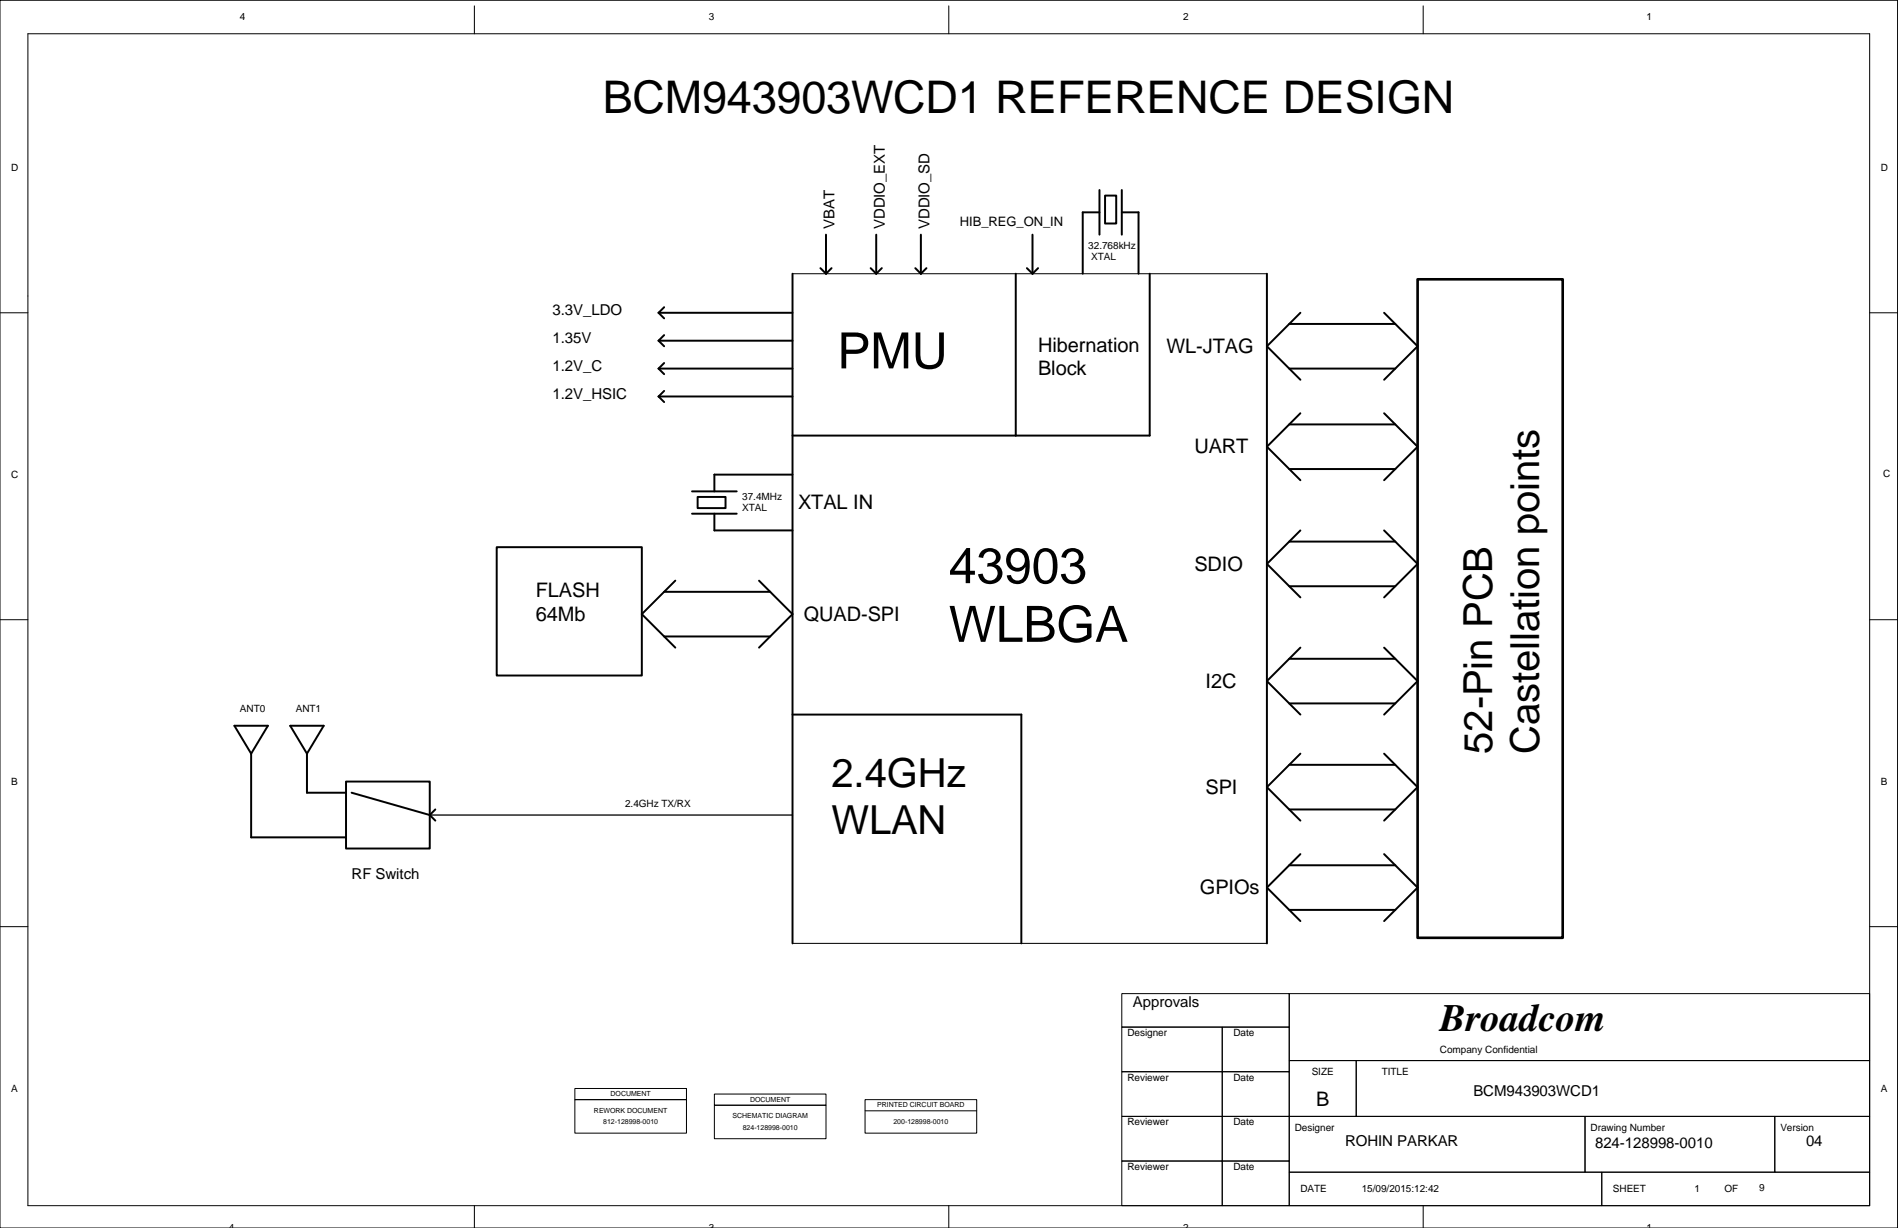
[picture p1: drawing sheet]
<svg xmlns="http://www.w3.org/2000/svg" width="432mm" height="279mm" viewBox="0 0 432 279" stroke-linecap="round" stroke-linejoin="round" font-family="sans-serif">
<g fill="none" stroke="#000" stroke-width=".23">
<path d="M0 .1h431.7v279.3h-431.7zM6.3 7.7h419.1v266.6h-419.1zM107.9 1.3v6.4M215.9 1.3v6.4M323.8 1.3v6.4M0 71.2h6.3M180.3 62.3h107.9M425.4 71.2h6.3M0 141h6.3M425.4 141h6.3M0 210.8h6.3M180.3 214.6h107.9"/>
<path d="M425.4 210.8h6.3M255.2 226.1h38.1v7.6h-38.1zM255.2 233.7h22.9v10.1h-22.9zM278.1 233.7h15.2v10.1h-15.2zM293.3 226.1h132.1v15.2h-132.1zM130.8 247.7h25.4v2.5h-25.4zM130.8 250.2h25.4v7.6h-25.4zM162.5 248.9h25.4v2.6h-25.4zM162.5 251.5h25.4v7.6h-25.4zM196.8 252.7h25.4zM196.8 250.2h25.4v7.6h-25.4zM255.2 243.8h22.9v10.2h-22.9z"/>
<path d="M255.2 254h22.9v10.2h-22.9zM278.1 243.8h15.2v10.2h-15.2zM278.1 254h15.2v10.2h-15.2zM293.3 241.3h15.2v12.7h-15.2zM293.3 254h67.3v12.7h-67.3zM308.5 241.3h116.9v12.7h-116.9zM360.6 254h43.2v12.7h-43.2zM403.8 254h21.6v12.7h-21.6zM107.9 274.3v5.1M215.9 274.3v5.1M255.2 264.2h22.9v10.1h-22.9zM278.1 264.2h15.2v10.1h-15.2z"/>
<path d="M293.3 266.7h71.1v7.6h-71.1zM323.8 274.3v5.1M364.4 266.7h61v7.6h-61z"/>
</g>
<g fill="none" stroke="#000" stroke-width=".45">
<path d="M187.9 53.4v8.9M199.3 53.4v8.9M209.5 53.4v8.9M234.9 53.4v8.9M250.1 43.2v10.2M250.1 48.3h-3.8v14M251.4 44.5h2.5v6.4h-2.5zM255.2 43.2v10.2M255.2 48.3h3.8v14M149.8 71.2h30.5M149.8 71.2l1.3 1.2M149.8 77.5h30.5"/>
<path d="M149.8 77.5l1.3 1.3M151.1 69.9l-1.3 1.3M151.1 76.2l-1.3 1.3M180.3 62.3v152.3M186.6 61l1.3 1.3M189.2 61l-1.3 1.3M198.1 61l1.2 1.3M200.6 61l-1.3 1.3M208.2 61l1.3 1.3M210.8 61l-1.3 1.3M231.1 62.3v36.8h-50.8M233.6 61l1.3 1.3"/>
<path d="M236.2 61l-1.3 1.3M261.6 62.3v36.8M288.2 62.3v152.3M293.3 73.7h24.1M295.8 71.2l-7.6 7.6 7.6 7.6M314.9 71.2l7.6 7.6-7.6 7.6M149.8 83.9h30.5M149.8 83.9l1.3 1.2M149.8 90.2h30.5M149.8 90.2l1.3 1.3M151.1 82.6l-1.3 1.3M151.1 88.9l-1.3 1.3"/>
<path d="M231.1 99.1h30.5zM293.3 83.9h24.1M293.3 96.6h24.1M295.8 94l-7.6 7.6 7.6 7.7M314.9 94l7.6 7.6-7.6 7.7M157.4 116.9h10.2M157.4 111.8h10.2M158.7 113.1h6.4v2.5h-6.4zM162.5 116.9v3.8h17.8M180.3 108h-17.8v3.8M293.3 106.7h24.1M113 124.5h33v29.2h-33z"/>
<path d="M151.1 134.7h24.1M153.6 132.1l-7.6 7.6 7.6 7.6M172.7 132.1l7.6 7.6-7.6 7.6M293.3 123.2h24.1M293.3 133.4h24.1M295.8 120.7l-7.6 7.6 7.6 7.6M314.9 120.7l7.6 7.6-7.6 7.6M151.1 144.8h24.1M293.3 149.9h24.1M295.8 147.3l-7.6 7.7 7.6 7.6M314.9 147.3l7.6 7.7-7.6 7.6M53.3 165.1h7.6l-3.8 6.4z"/>
<path d="M57.1 171.5v19h21.6M66 165.1h7.6l-3.8 6.4zM69.8 171.5v8.9h8.9M78.7 177.8h19.1v15.3h-19.1zM180.3 162.6h52.1v52M293.3 160h24.1M293.3 174h24.1M295.8 171.5l-7.6 7.6 7.6 7.6M314.9 171.5l7.6 7.6-7.6 7.6M80 180.4l17.8 5M97.8 185.4l1.2 1.3M99 184.2l-1.2 1.2"/>
<path d="M293.3 184.2h24.1M293.3 196.9h24.1M295.8 194.3l-7.6 7.6 7.6 7.7M314.9 194.3l7.6 7.6-7.6 7.7M293.3 207h24.1"/>
</g>
<path d="M322.5 63.5h33v149.9h-33z" fill="none" stroke="#000" stroke-width=".6"/>
<path d="M97.8 185.4h82.5" fill="none" stroke="#000" stroke-width=".3"/>
<g font-size="11.4">
<text x="190.5" y="83.8">PMU</text>
<text x="215.9" y="132.7">43903</text>
<text x="215.9" y="146">WLBGA</text>
</g>
<text font-size="10.2" x="137.1" y="25.7">BCM943903WCD1 REFERENCE DESIGN</text>
<g font-size="9.1">
<text x="339.5" y="171.5" transform="rotate(-90 339.5 171.5)">52-Pin PCB</text>
<text x="350.1" y="171.5" transform="rotate(-90 350.1 171.5)">Castellation points</text>
<text x="189.2" y="179">2.4GHz</text>
<text x="189.2" y="189.7">WLAN</text>
</g>
<text font-size="8.8" x="327.6" y="234.7">Broadcom</text>
<g font-size="4.6">
<text x="236.2" y="80">Hibernation</text>
<text x="265.4" y="80.3">WL-JTAG</text>
<text x="236.2" y="85.4">Block</text>
<text x="271.7" y="103.1">UART</text>
<text x="181.6" y="115.8">XTAL IN</text>
<text x="271.7" y="129.8">SDIO</text>
<text x="121.9" y="135.9">FLASH</text>
<text x="121.9" y="141.2">64Mb</text>
<text x="182.8" y="141.2">QUAD-SPI</text>
<text x="274.3" y="156.5">I2C</text>
<text x="274.3" y="180.6">SPI</text>
<text x="273" y="203.5">GPIOs</text>
<text x="299.4" y="251.6">B</text>
</g>
<g font-size="3.4">
<text x="189.9" y="52.1" transform="rotate(-90 189.9 52.1)">VBAT</text>
<text x="201.3" y="52.1" transform="rotate(-90 201.3 52.1)">VDDIO_EXT</text>
<text x="211.5" y="52.1" transform="rotate(-90 211.5 52.1)">VDDIO_SD</text>
<text x="125.7" y="71.7">3.3V_LDO</text>
<text x="125.7" y="78">1.35V</text>
<text x="125.7" y="84.4">1.2V_C</text>
<text x="125.7" y="90.7">1.2V_HSIC</text>
<text x="80" y="199.9">RF Switch</text>
<text x="257.8" y="229.1">Approvals</text>
<text x="335.2" y="249.4">BCM943903WCD1</text>
<text x="306" y="260.8">ROHIN PARKAR</text>
<text x="362.9" y="261.1">824-128998-0010</text>
<text x="410.9" y="260.8">04</text>
</g>
<text font-size="3" x="218.4" y="51.4">HIB_REG_ON_IN</text>
<g font-size="2.3">
<text x="54.6" y="4.6">4</text>
<text x="161.3" y="4.6">3</text>
<text x="269.2" y="4.6">2</text>
<text x="374.6" y="4.6">1</text>
<text x="2.5" y="38.9">D</text>
<text x="427.9" y="38.9">D</text>
<text x="247.6" y="56.6">32.768kHz</text>
<text x="248.2" y="59.2">XTAL</text>
<text x="2.5" y="108.7">C</text>
<text x="168.9" y="113.7">37.4MHz</text>
<text x="428.4" y="108.5">C</text>
<text x="168.9" y="116.4">XTAL</text>
<text x="54.6" y="162.1">ANT0</text>
<text x="67.3" y="162.1">ANT1</text>
<text x="2.5" y="178.6">B</text>
<text x="427.9" y="178.6">B</text>
<text x="142.2" y="183.7">2.4GHz TX/RX</text>
<text x="256.5" y="235.7">Designer</text>
<text x="280.6" y="235.7">Date</text>
<text x="327.6" y="239.5">Company Confidential</text>
<text x="256.5" y="245.9">Reviewer</text>
<text x="280.6" y="245.9">Date</text>
<text x="298.4" y="244.6">SIZE</text>
<text x="314.4" y="244.6">TITLE</text>
<text x="2.5" y="248.4">A</text>
<text x="427.9" y="248.4">A</text>
<text x="256.5" y="256">Reviewer</text>
<text x="280.6" y="256">Date</text>
<text x="294.6" y="257.3">Designer</text>
<text x="361.9" y="257.3">Drawing Number</text>
<text x="405" y="257.3">Version</text>
<text x="256.5" y="266.2">Reviewer</text>
<text x="280.6" y="266.2">Date</text>
<text x="295.8" y="271.3">DATE</text>
<text x="309.8" y="271.3">15/09/2015:12:42</text>
<text x="366.9" y="271.3">SHEET</text>
<text x="385.5" y="271.3">1</text>
<text x="392.3" y="271.3">OF</text>
<text x="400.2" y="271">9</text>
<text x="52.1" y="280.2">4</text>
<text x="161.3" y="280.2">3</text>
<text x="269.2" y="280.2">2</text>
<text x="374.6" y="280.2">1</text>
</g>
<g font-size="1.6">
<text x="138.9" y="249.4">DOCUMENT</text>
<text x="170.7" y="250.7">DOCUMENT</text>
<text x="199.6" y="251.9">PRINTED CIRCUIT BOARD</text>
<text x="135.1" y="253.2">REWORK DOCUMENT</text>
<text x="137.2" y="255.8">812-128998-0010</text>
<text x="166.7" y="254.5">SCHEMATIC DIAGRAM</text>
<text x="169" y="257">824-128998-0010</text>
<text x="203.3" y="255.8">200-128998-0010</text>
</g>
</svg>
